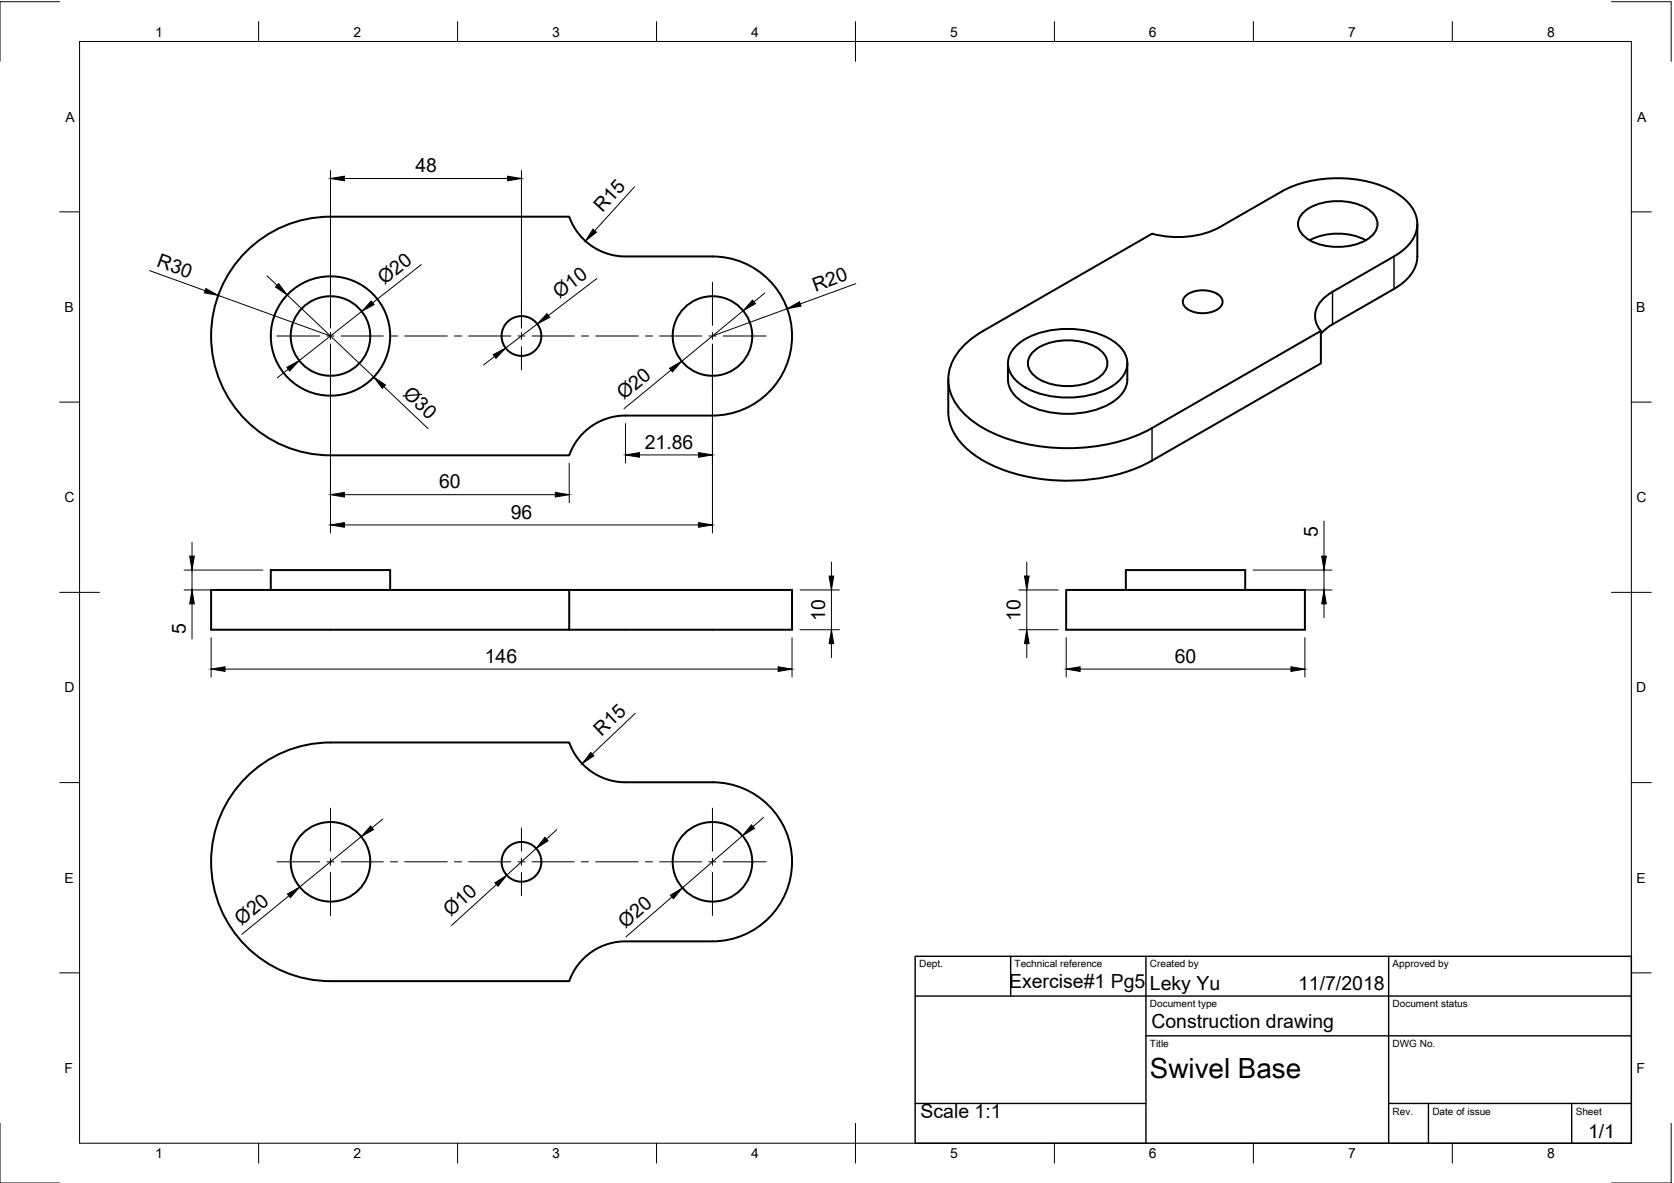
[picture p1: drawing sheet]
<svg xmlns="http://www.w3.org/2000/svg" width="420mm" height="297mm" viewBox="0 0 420 297" stroke-linecap="round" stroke-linejoin="round" font-family="sans-serif">
<!-- layer: Visible -->
<g fill="none" stroke="#000" stroke-width=".5">
<path d="M327 53.5a14 14 0 0 1 12.5-2.6 8.4 8.4 0 0 1 6 4.1 4 4 0 0 1-1.7 4.7 15 15 0 0 1-16.1 0 3.9 3.9 0 0 1-.7-6.2zM355.7 56.2v8.2M61.8 63.2a29.9 29.9 0 0 1 21.1-8.8h60l1.6 3.2 2.3 2.8 2.8 2.1 3.3 1.3 3.8 .6h22.1a20 20 0 0 1 20 20 20 20 0 0 1-20 19.9h-22.1l-3.8 .6-3.3 1.4-2.8 2.1-2.3 2.7-1.6 3.2h-60a30 30 0 0 1-27.6-18.5 30 30 0 0 1 6.5-32.6zM297.7 74.2a7.1 7.1 0 0 1 8.8 .5 2.09 2.09 0 0 1-1.1 3.1 7.5 7.5 0 0 1-7.7-.5 1.93 1.93 0 0 1 0-3.1zM328.7 60.3a15.7 15.7 0 0 1 14.1 0M355.7 64.4a10 10 0 0 1-5.8 8.1l-16 9.3-2.4 2M253 91.2v4.1a7.3 7.3 0 0 0 4.4 6.1 23.1 23.1 0 0 0 22.3-.7 6.8 6.8 0 0 0 3.2-5.4v-4.1M255.2 86.7a20.2 20.2 0 0 1 15.1-4 17.1 17.1 0 0 1 11.2 4.8 5.6 5.6 0 0 1-.8 8.2 20.2 20.2 0 0 1-15 4 17.1 17.1 0 0 1-11.3-4.8 5.6 5.6 0 0 1 .8-8.2zM259.2 88.5a14 14 0 0 1 12.5-2.6 8.4 8.4 0 0 1 6 4.1 4 4 0 0 1-1.7 4.6 15 15 0 0 1-16.1 0 3.9 3.9 0 0 1-.7-6.1zM331.5 83.1a5.7 5.7 0 0 1 1-8.4l2-1.4 15.4-8.9a9.9 9.9 0 0 0 5.8-8.2 9.9 9.9 0 0 0-5.8-8.1 31.3 31.3 0 0 0-28.3 0l-15.4 8.9a23.6 23.6 0 0 1-17 1.7l-42.4 24.4a16.2 16.2 0 0 0-8.6 10.1 11.6 11.6 0 0 0 3.9 10.8 34.6 34.6 0 0 0 20.4 8.3 46 46 0 0 0 26.7-4.8l42.3-24.4v8.2l-42.3 24.4a46.6 46.6 0 0 1-30.8 4.1 31.8 31.8 0 0 1-16.5-7.8 12.4 12.4 0 0 1-3.9-8.5v-8.2M68 148.1v-5h29.9v5M142.9 148.1h-89.9v10h89.9v-10h55.9v10h-55.9"/>
<path d="M267.6 148.1h59.9v10h-59.9zM282.6 148.1v-5h29.9v5M61.8 195.2a29.9 29.9 0 0 1 21.1-8.8h60l1.6 3.2 2.3 2.8 2.8 2.1 3.3 1.4 3.8 .5h22.1a20 20 0 0 1 20 20 20 20 0 0 1-20 20h-22.1l-3.8 .5-3.3 1.4-2.8 2.1-2.3 2.7-1.6 3.3h-60a30 30 0 0 1-27.6-18.5 30 30 0 0 1 6.5-32.7z"/>
<circle cx="82.9" cy="84.4" r="10"/>
<circle cx="82.9" cy="84.4" r="15"/>
<circle cx="130.9" cy="84.4" r="5"/>
<circle cx="178.8" cy="84.4" r="10"/>
<circle cx="82.9" cy="216.4" r="10"/>
<circle cx="130.9" cy="216.4" r="5"/>
<circle cx="178.8" cy="216.4" r="10"/>
</g>
<!-- layer: Visible Narrow -->
<path d="M334.4 73.3v8.1M349.9 64.4v8.1M289.2 107.5v8.2" fill="none" stroke="#000" stroke-width=".35"/>
<!-- layer: Border -->
<g fill="none" stroke="#000" stroke-width=".25">
<path d="M15 .4h-15v15M20 10.4h389.5v276.7h-389.5zM64.9 5.4v5M114.8 5.4v5M164.8 5.4v5M214.7 5.4v10M264.7 5.4v5M314.6 5.4v5M364.5 5.4v5M404.5 .4h14.9v15M15 53.2h5M409.5 53.2h5"/>
<path d="M15 101h5M409.5 101h5M15 148.7h10M404.5 148.7h10M15 196.5h5M409.5 196.5h5M15 244.3h5M409.5 244.3h5M0 282.1v14.9h15M64.9 287.1v4.9M114.8 287.1v4.9M164.8 287.1v4.9"/>
<path d="M214.7 282.1v9.9M264.7 287.1v4.9M314.6 287.1v4.9M364.5 287.1v4.9M419.4 282.1v14.9h-14.9"/>
</g>
<!-- layer: Center Lines -->
<g fill="none" stroke="#000" stroke-width=".25">
<path d="M82.9 70.9v10.8M130.9 75.9v5.8M178.8 70.9v10.8M69.5 84.4h10.8M82.1 84.4h1.7M82.9 83.5v1.8M82.9 87v10.8M85.6 84.4h10.6M98 84.4h1.8M101.6 84.4h10.7M114 84.4h1.8M117.6 84.4h10.6"/>
<path d="M130 84.4h1.8M130.9 83.5v1.8M130.9 87v5.9M133.6 84.4h10.6M145.9 84.4h1.8M149.5 84.4h10.7M162 84.4h1.8M165.6 84.4h10.5M177.9 84.4h1.8M178.8 83.5v1.8M178.8 87v10.8M181.5 84.4h10.8"/>
<path d="M69.5 216.4h10.8M82.1 216.4h1.7M82.9 202.9v10.8M82.9 215.5v1.8M82.9 219.1v10.8M85.6 216.4h10.6M98 216.4h1.8M101.6 216.4h10.7M114 216.4h1.8M117.6 216.4h10.6M130 216.4h1.8M130.9 207.9v5.8"/>
<path d="M130.9 215.5v1.8M130.9 219.1v5.8M133.6 216.4h10.6M145.9 216.4h1.8M149.5 216.4h10.7M162 216.4h1.8M165.6 216.4h10.5M177.9 216.4h1.8M178.8 202.9v10.8M178.8 215.5v1.8M178.8 219.1v10.8M181.5 216.4h10.8"/>
</g>
<!-- layer: Dimensions -->
<g fill="none" stroke="#000" stroke-width=".25">
<path d="M82.9 42.8v39.6M86.4 44.8h41M130.9 42.8v39.6M159.3 46.9l-10 11M37.5 67.9l14 5.1M54.8 74.2l28.1 10.2M67 69.2l2.5 2.4M72.1 74.1l21.7 20.6M90.8 78.2l-15.7 12.3M105.7 66.4l-12.2 9.6M149.8 69.9l-12.2 9.3M186.5 78l-15.4 12.7"/>
<path d="M191.9 73.6l-2.7 2.2M197.6 77.5l-18.8 6.9M214.8 71.2l-13.9 5.1M72.4 92.7l-2.8 2.2M82.9 86.4v47.4M96.3 97.1l11.1 10.5M124.1 89.5l-2.7 2.1M134.9 81.3l-8 6.1M168.4 92.9l-11.8 9.7M178.8 86.4v47.4M142.9 116.3v9.9M157 106.3v9.9"/>
<path d="M160.5 114.2h14.8M48.2 136.1v3.5M86.4 124.2h53M86.4 131.8h88.9M332.3 130.8v8.8M46.2 143.1h19.8M46.2 148.1h19.8M48.2 143.1v5M48.2 151.6v8.8M200.8 148.1h9.9M200.8 158.1h9.9M208.7 141.1v3.5"/>
<path d="M208.7 148.1v10M255.7 148.1h9.9M255.7 158.1h9.9M257.7 141.1v3.5M257.7 148.1v10M314.5 143.1h19.8M314.5 148.1h19.8M332.3 143.1v5M332.3 151.6v3.5M53 160.1v9.9M56.5 168h138.8M159.4 179.1l-10.7 10.2"/>
<path d="M198.8 160.1v9.9M208.7 161.6v3.5M257.7 161.6v3.5M267.6 160.1v9.9M271.1 168h52.9M327.5 160.1v9.9M90.7 210.1l-15.5 12.6M96.1 205.6l-2.7 2.3M134.6 213l-7.4 6.8M139.7 208.3l-2.5 2.4M186.4 209.8l-15.1 13.1M191.6 205.3l-2.6 2.3"/>
<path d="M72.5 224.9l-11.8 9.7M124.6 222.1l-11.3 10.3M168.6 225.2l-11.5 10.1"/>
</g>
<g fill="#000" stroke="#000" stroke-width=".25">
<path d="M82.9 44.8l3.5-.6v1.2zM127.4 44.2l3.5 .6-3.5 .6zM148.8 57.5l.9 .8-2.8 2.2zM51.7 72.4l3.1 1.8-3.5-.7zM69.9 71.2l2.2 2.9-3-2zM93.2 75.6l.7 .9-3.1 1.7zM137.3 78.8l.7 .9-3.1 1.6zM188.9 75.4l.7 .9-3.1 1.7zM197.6 77.5l3.1-1.7 .4 1.1zM72 92.2l3.1-1.7-2.4 2.7zM93.8 94.7l2.9 2-.8 .8zM123.8 89.1l3.1-1.7-2.4 2.6z"/>
<path d="M168 92.5l3.1-1.8-2.3 2.7zM157 114.2l3.5-.6v1.2zM175.3 113.6l3.5 .6-3.5 .6zM47.6 139.6h1.2l-.6 3.5zM82.9 124.2l3.5-.6v1.2zM82.9 131.8l3.5-.6v1.2zM139.4 123.6l3.5 .6-3.5 .6zM175.3 131.2l3.5 .6-3.5 .6zM331.7 139.6h1.2l-.6 3.5zM48.2 148.1l.6 3.5h-1.2zM208.1 144.6h1.2l-.6 3.5zM257.1 144.6h1.2l-.6 3.5z"/>
<path d="M332.3 148.1l.6 3.5h-1.2zM53 168l3.5-.6v1.2zM195.3 167.4l3.5 .6-3.5 .6zM208.7 158.1l.6 3.5h-1.2zM257.7 158.1l.6 3.5h-1.2zM267.6 168l3.5-.6v1.2zM324 167.4l3.5 .6-3.5 .6zM148.3 188.9l.8 .9-3 2zM93 207.4l.7 .9-3 1.8zM136.8 210.2l.8 .9-3 1.9zM188.6 207.1l.8 .9-3 1.8zM72.1 224.5l3.1-1.8-2.3 2.7z"/>
<path d="M124.2 221.7l3-1.9-2.2 2.7zM168.3 224.8l3-1.9-2.3 2.8z"/>
</g>
<!-- layer: TitleBlock -->
<path d="M229.7 240.1h179.8v47h-179.8zM229.7 250.1h179.8M253.7 240.1v10M287.6 240.1v47M348.5 240.1v47M229.7 277.1h57.9M287.6 260.1h121.9M348.5 277.1h61M358.5 277.1v10M394.5 277.1v10" fill="none" stroke="#000" stroke-width=".35"/>
<text font-size="7" x="288.6" y="270.6">Swivel Base</text>
<g font-size="4.9">
<text x="104.3" y="43.3">48</text>
<text x="151.2" y="53.5" transform="rotate(-48 151.2 53.5)">R15</text>
<text x="39.1" y="66.9" transform="rotate(20 39.1 66.9)">R30</text>
<text x="96.5" y="71.6" transform="rotate(-38 96.5 71.6)">Ø20</text>
<text x="140.5" y="75" transform="rotate(-37 140.5 75)">Ø10</text>
<text x="204.7" y="73.3" transform="rotate(-20 204.7 73.3)">R20</text>
<text x="101" y="99.2" transform="rotate(44 101 99.2)">Ø30</text>
<text x="156.6" y="100.6" transform="rotate(-39 156.6 100.6)">Ø20</text>
<text x="161.8" y="112.7">21.86</text>
<text x="110.2" y="122.7">60</text>
<text x="128.2" y="130.2">96</text>
<text x="330.8" y="134.9" transform="rotate(-90 330.8 134.9)">5</text>
<text x="207.1" y="156" transform="rotate(-90 207.1 156)">10</text>
<text x="256.2" y="156" transform="rotate(-90 256.2 156)">10</text>
<text x="46.6" y="159.1" transform="rotate(-90 46.6 159.1)">5</text>
<text x="121.7" y="166.4">146</text>
<text x="294.9" y="166.4">60</text>
<text x="150.9" y="185" transform="rotate(-44 150.9 185)">R15</text>
<text x="60.7" y="232.5" transform="rotate(-39 60.7 232.5)">Ø20</text>
<text x="113.2" y="230.3" transform="rotate(-42 113.2 230.3)">Ø10</text>
<text x="157" y="233.2" transform="rotate(-41 157 233.2)">Ø20</text>
<text x="253.3" y="248.2">Exercise#1 Pg5</text>
<text x="288.6" y="248.6">Leky Yu</text>
<text x="325.8" y="248.6">11/7/2018</text>
<text x="289" y="258.1">Construction drawing</text>
<text x="231.1" y="280.6">Scale 1:1</text>
<text x="398.6" y="285.7">1/1</text>
</g>
<g font-size="3.5">
<text x="38.9" y="9.2">1</text>
<text x="88.7" y="9.2">2</text>
<text x="138.6" y="9.2">3</text>
<text x="188.5" y="9.2">4</text>
<text x="238.5" y="9.2">5</text>
<text x="288.4" y="9.2">6</text>
<text x="338.4" y="9.2">7</text>
<text x="388.3" y="9.2">8</text>
<text x="16.4" y="30.6">A</text>
<text x="410.9" y="30.6">A</text>
<text x="16.2" y="78.3">B</text>
<text x="410.6" y="78.3">B</text>
<text x="16.2" y="126.1">C</text>
<text x="410.7" y="126.1">C</text>
<text x="16.2" y="173.9">D</text>
<text x="410.6" y="173.9">D</text>
<text x="16.2" y="221.6">E</text>
<text x="410.7" y="221.6">E</text>
<text x="16.2" y="269.4">F</text>
<text x="410.7" y="269.4">F</text>
<text x="38.9" y="290.8">1</text>
<text x="88.7" y="290.8">2</text>
<text x="138.6" y="290.8">3</text>
<text x="188.5" y="290.8">4</text>
<text x="238.5" y="290.8">5</text>
<text x="288.4" y="290.8">6</text>
<text x="338.4" y="290.8">7</text>
<text x="388.3" y="290.8">8</text>
</g>
<g font-size="2.5">
<text x="230.7" y="242.9">Dept.</text>
<text x="254.7" y="242.9">Technical reference</text>
<text x="288.6" y="242.9">Created by</text>
<text x="349.5" y="242.9">Approved by</text>
<text x="288.6" y="252.9">Document type</text>
<text x="349.5" y="252.9">Document status</text>
<text x="288.6" y="262.9">Title</text>
<text x="349.5" y="262.9">DWG No.</text>
<text x="349.5" y="279.9">Rev.</text>
<text x="359.5" y="279.9">Date of issue</text>
<text x="395.5" y="279.9">Sheet</text>
</g>
</svg>
